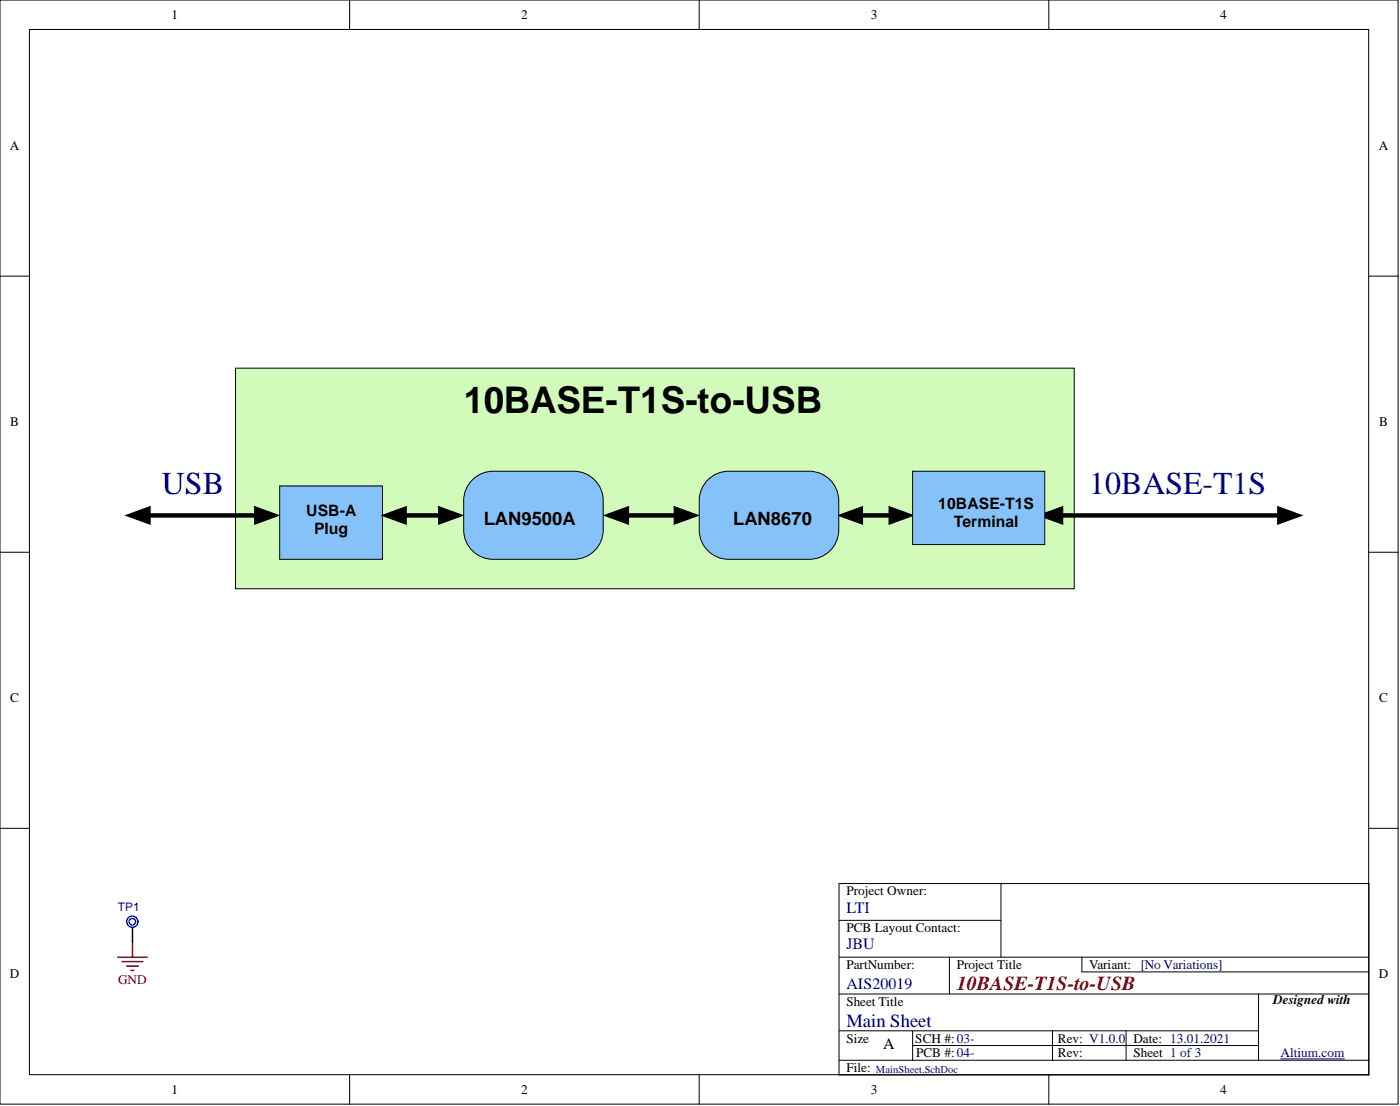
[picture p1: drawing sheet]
<svg xmlns="http://www.w3.org/2000/svg" width="241mm" height="190mm" viewBox="0 0 241 190" stroke-linecap="round" stroke-linejoin="round" font-family="sans-serif">
<g fill="#fff" stroke="#000" stroke-width=".17">
<path d="M0 0h241v190.2h-241z"/>
<path d="M5.1 5.1h230.8v180h-230.8z"/>
</g>
<g fill="none" stroke="#000" stroke-width=".17">
<path d="M60.3 0v5.1M120.5 0v5.1M180.8 0v5.1M0 47.6h5.1M235.9 47.6h5.1M0 95.1h5.1M235.9 95.1h5.1M0 142.7h5.1M144.6 158.5h27.9M144.6 152.2h91.3v33h-91.3zM172.5 152.2v12.7M235.9 142.7h5.1"/>
<path d="M144.6 171.2h91.3M144.6 164.9h91.3M144.6 177.5h72.3M157.3 177.5v5.1M163.6 164.9v6.3M181.4 177.5v5.1M186.5 164.9v2.5h49.4M194.1 177.5v5.1M216.9 171.2v11.4M60.3 185.2v5M120.5 185.2v5M144.6 182.6h91.3"/>
<path d="M157.3 180.1h59.6M180.8 185.2v5"/>
</g>
<path d="M216.9 171.5h17.7v11.1h-17.7z" fill="#fff" stroke="#fff" stroke-width=".17"/>
<path d="M220.7 182.4h11" fill="none" stroke="#000080" stroke-width=".17"/>
<path d="M40.6 63.4h144.6v38h-144.6z" fill="#d2fbbb" stroke="#000" stroke-width=".17"/>
<g fill="#86c2fa" stroke="#000" stroke-width=".17">
<path d="M81.1 83a5.1 5.1 0 0 1 3.9-1.8h13.9a5.1 5.1 0 0 1 5.1 5v5.1a5.1 5.1 0 0 1-5.1 5h-13.9a5.1 5.1 0 0 1-5.1-5v-5.1a5.1 5.1 0 0 1 1.2-3.2z"/>
<path d="M48.2 83.7h17.7v12.6h-17.7z"/>
</g>
<path d="M22.8 88.8h24.1M67 88.8h11.6M105.3 88.8h13.9M145.6 88.8h10.7M180.1 88.8h43.2" fill="none" stroke="#000" stroke-width=".76"/>
<path d="M21.7 88.8l4.2-1.5v3zM43.9 87.3l4.2 1.5-4.2 1.5zM65.8 88.8l4.2-1.5v3zM75.6 87.3l4.2 1.5-4.2 1.5zM104.1 88.8l4.2-1.5v3zM116.2 87.3l4.2 1.5-4.2 1.5zM144.5 88.8l4.2-1.5v3zM153.2 87.3l4.2 1.5-4.2 1.5zM179 88.8l4.2-1.5v3zM220.2 87.3l4.2 1.5-4.2 1.5z" fill="#000"/>
<path d="M21.7 88.8l4.2-1.5v3zM43.9 87.3l4.2 1.5-4.2 1.5zM65.8 88.8l4.2-1.5v3zM75.6 87.3l4.2 1.5-4.2 1.5zM104.1 88.8l4.2-1.5v3zM116.2 87.3l4.2 1.5-4.2 1.5zM144.5 88.8l4.2-1.5v3zM153.2 87.3l4.2 1.5-4.2 1.5zM179 88.8l4.2-1.5v3zM220.2 87.3l4.2 1.5-4.2 1.5z" fill="none" stroke="#000" stroke-width=".17"/>
<g fill="#86c2fa" stroke="#000" stroke-width=".17">
<path d="M121.7 83a5.1 5.1 0 0 1 3.9-1.8h13.9a5.1 5.1 0 0 1 5.1 5v5.1a5.1 5.1 0 0 1-5.1 5h-13.9a5.1 5.1 0 0 1-5.1-5v-5.1a5.1 5.1 0 0 1 1.2-3.2z"/>
<path d="M157.3 81.2h22.8v12.6h-22.8z"/>
</g>
<path d="M20.3 164.9h5.1M21.1 165.6h3.5M21.8 166.4h2M22.6 167.1h.5M22.8 162.3v2.6" fill="none" stroke="#800000" stroke-width=".25"/>
<path d="M22.8 159.8v2.5" fill="none" stroke="#000" stroke-width=".25"/>
<g fill="none" stroke="#00f" stroke-width=".25">
<circle cx="22.8" cy="158.8" r=".56"/>
<circle cx="22.8" cy="158.8" r=".96"/>
</g>
<text font-size="6.3" x="79.9" y="71.2">10BASE-T1S-to-USB</text>
<g font-size="5.5" fill="#000080">
<text x="27.9" y="85.1">USB</text>
<text x="187.7" y="85.1">10BASE-T1S</text>
</g>
<text font-size="3.4" fill="#800000" x="164.9" y="170.4">10BASE-T1S-to-USB</text>
<g font-size="3.2">
<text x="83.4" y="90.4">LAN9500A</text>
<text x="126.4" y="90.4">LAN8670</text>
</g>
<text font-size="3.2" fill="#000080" x="145.9" y="176.9">Main Sheet</text>
<g font-size="2.7">
<text x="52.8" y="88.9">USB-A</text>
<text x="161.7" y="87.7">10BASE-T1S</text>
<text x="54.1" y="92">Plug</text>
<text x="164.4" y="90.7">Terminal</text>
<text x="152.2" y="180.8">A</text>
</g>
<g font-size="2.7" fill="#000080">
<text x="145.9" y="157.2">LTI</text>
<text x="145.9" y="163.5">JBU</text>
<text x="145.9" y="170.4">AIS20019</text>
</g>
<g font-size="2.3">
<text x="29.6" y="3.3">1</text>
<text x="89.8" y="3.3">2</text>
<text x="150.1" y="3.3">3</text>
<text x="210.3" y="3.3">4</text>
<text x="1.7" y="25.8">A</text>
<text x="237.6" y="25.8">A</text>
<text x="1.8" y="73.4">B</text>
<text x="237.7" y="73.4">B</text>
<text x="1.8" y="120.9">C</text>
<text x="237.7" y="120.9">C</text>
<text x="145.9" y="154.2">Project Owner:</text>
<text x="145.9" y="160.6">PCB Layout Contact:</text>
<text x="145.9" y="166.9">PartNumber:</text>
<text x="164.9" y="166.9">Project Title</text>
<text x="187.7" y="166.9">Variant:</text>
<text x="1.7" y="168.5">D</text>
<text x="145.9" y="173.2">Sheet Title</text>
<text x="219.5" y="173">Designed with</text>
<text x="237.6" y="168.5">D</text>
<text x="145.9" y="179.6">Size</text>
<text x="157.8" y="179.6">SCH #:03-</text>
<text x="182.3" y="179.6">Rev: V1.0.0</text>
<text x="195.4" y="179.6">Date: 13.01.2021</text>
<text x="145.9" y="184.7">File:</text>
<text x="157.9" y="182.1">PCB #:04-</text>
<text x="182.3" y="182.1">Rev:</text>
<text x="195.4" y="182.1">Sheet 1 of 3</text>
<text x="29.6" y="188.5">1</text>
<text x="89.8" y="188.5">2</text>
<text x="150.1" y="188.5">3</text>
<text x="210.3" y="188.5">4</text>
</g>
<g font-size="2.3" fill="#000080">
<text x="196.6" y="166.9">[No Variations]</text>
<text x="220.7" y="182.1">Altium.com</text>
</g>
<text font-size="2.3" fill="#800000" x="20.3" y="169.4">GND</text>
<text font-size="2" fill="#000080" x="20.3" y="156.8">TP1</text>
<text font-size="1.8" fill="#000080" x="151" y="184.8">MainSheet.SchDoc</text>
</svg>
